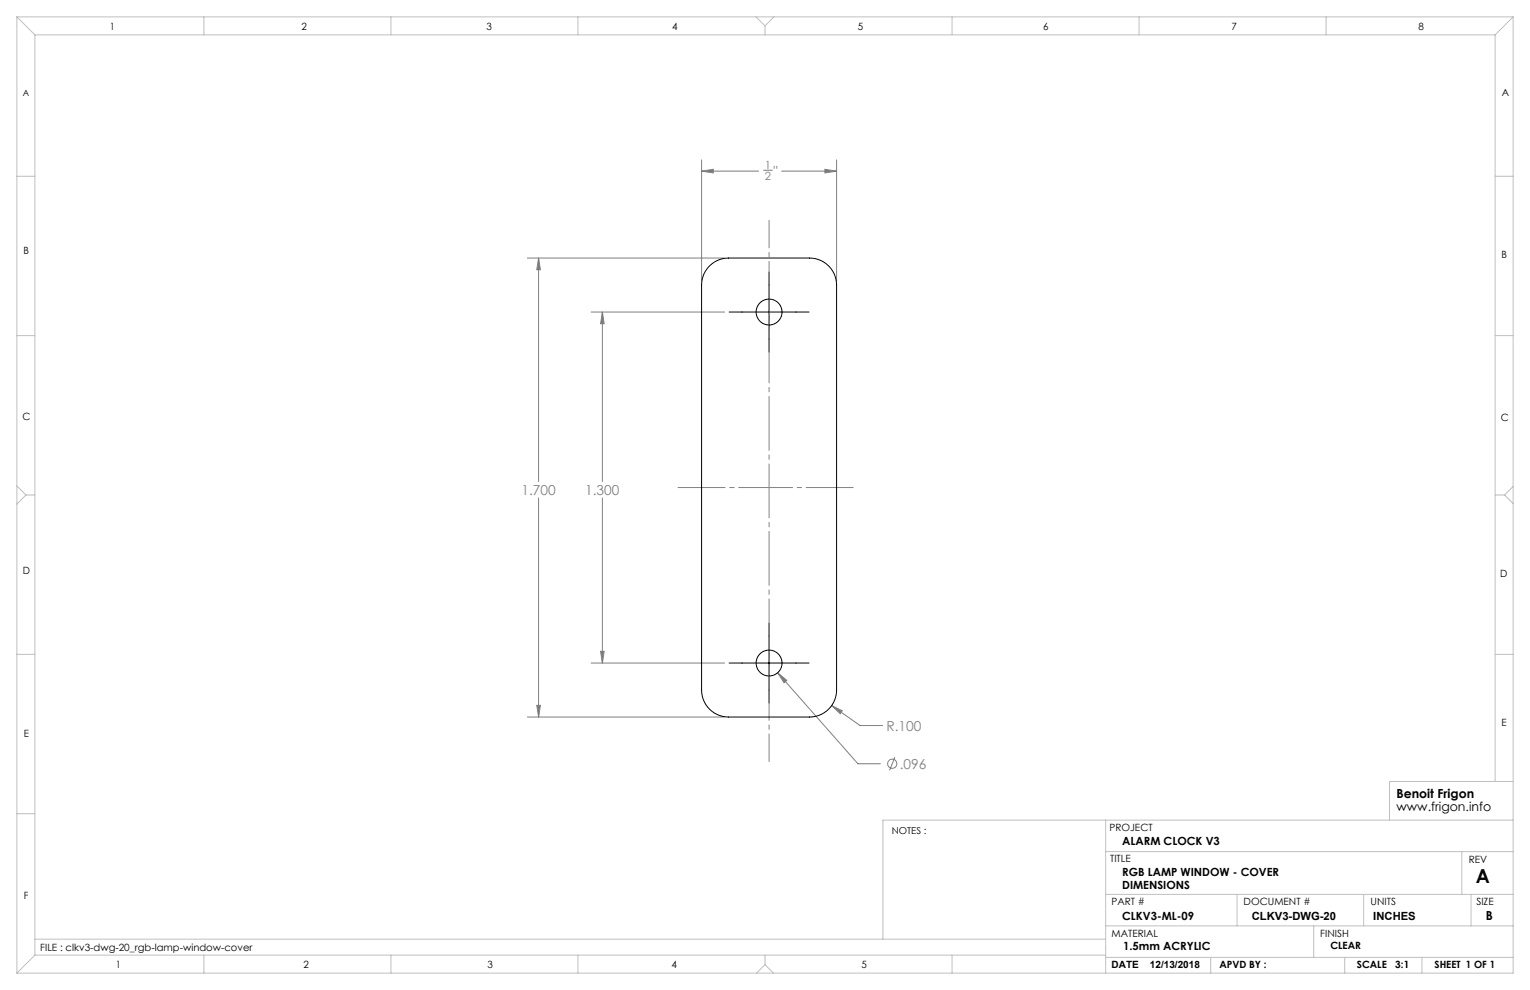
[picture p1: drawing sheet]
<svg xmlns="http://www.w3.org/2000/svg" width="432mm" height="279mm" viewBox="0 0 432 279" stroke-linecap="round" stroke-linejoin="round" font-family="sans-serif">
<g fill="none" stroke="#808080" stroke-width=".28">
<path d="M198 45.1v34.1M198 48.3h16.1M198 48.3l3.3-.5v1zM215.5 48h2.5M220.6 48.3h15.5M232.8 47.8l3.3 .5-3.3 .5zM236.1 45.1v34.1M148.8 72.8h55.6M152 72.8v63.1M152 72.8l.5 3.3h-1zM166.8 88.1h37.7M170 88.1v47.8"/>
<path d="M170 88.1l.5 3.3h-1zM152 140.5v61.9M170 140.5v46.6M151.5 199.1h1l-.5 3.3zM166.8 187.1h37.7M169.5 183.8h1l-.5 3.3zM219.5 189.9l22.6 25.6h6.4M219.5 189.9l2.5 2.1-.7 .7zM234.7 199.1l8 5.7h6.4M234.7 199.1l3 1.5-.6 .8zM148.8 202.4h55.6M252.5 213.7l-1.4 3.7"/>
<circle cx="251.8" cy="215.5" r="1.29"/>
</g>
<path d="M217.1 76.8v22.5M205.8 88.1h22.5M217.1 175.8v22.6M205.8 187.1h22.5" fill="none" stroke="#000" stroke-width=".28"/>
<path d="M217.1 214.9v-152.7" fill="none" stroke="#808080" stroke-width=".28" stroke-dasharray="15.2 1.3 1.3 1.3" stroke-dashoffset="7.4"/>
<path d="M191.4 137.6h49.4" fill="none" stroke="#808080" stroke-width=".28" stroke-dasharray="15.2 1.3 1.3 1.3" stroke-dashoffset="2"/>
<g fill="none" stroke="#c0c0c0" stroke-width=".28">
<path d="M4.8 4.8l5 5M4.8 4.8h422.2M4.8 4.8v269.8M9.8 9.8h412.2M9.8 9.8v259.8M57.5 4.8v5M110.3 4.8v5M163.1 4.8v5M213.4 4.8l2.5 2.5M215.9 7.3v2.5M218.4 4.8l-2.5 2.5M268.7 4.8v5"/>
<path d="M321.5 4.8v5M374.3 4.8v5M422 9.8v210.7M427 4.8l-5 5M427 4.8v269.8h-422.2M4.8 49.7h5M422 49.7h5M4.8 94.7h5M422 94.7h5M4.8 137.1l2.5 2.6M7.3 139.7l-2.5 2.6M7.3 139.7h2.5"/>
<path d="M422 139.7h2.6M424.6 139.7l2.4 2.4M427 137.3l-2.4 2.4M4.8 184.7h5M422 184.7h5M4.8 229.7h5M312 231.5v43.1M427 231.5h-177.8v33.6M427 220.5h-34.8v11M312 240.3h115M312 252.4h115M349.1 252.4v8.9"/>
<path d="M384.9 252.4v8.9M412.6 240.3v12.1M415.2 252.4v8.9M9.8 265.1h302.2M9.8 269.6l-5 5M9.8 269.6h302.2M57.5 269.6v5M110.3 269.6v5M163.1 269.6v5M215.9 272.2l-2.4 2.4M215.9 272.2l2.4 2.4M215.9 269.6v2.6"/>
<path d="M268.7 269.6v5M312 270.2h115M312 261.3h115M341.7 270.2v4.4M370.8 261.3v8.9M379.5 270.2v4.4M401.3 270.2v4.4"/>
</g>
<path d="M152 72.8l.5 3.3h-1zM151.5 199.1h1l-.5 3.3zM198 48.3l3.3-.5v1zM232.8 47.8l3.3 .5-3.3 .5zM170 88.1l.5 3.3h-1zM169.5 183.8h1l-.5 3.3zM234.7 199.1l2.4 2.3 .6-.8zM219.5 189.9l1.8 2.8 .7-.7z" fill="#808080"/>
<g fill="none" stroke="#000" stroke-width=".28">
<path d="M200.2 75.1l2.1-1.5 2.5-.7 23.7-.1a7.6 7.6 0 0 1 7.6 7.6v114.3a7.6 7.6 0 0 1-7.6 7.7h-22.9a7.6 7.6 0 0 1-7.6-7.7v-114.3l.4-2.5 .8-1.5z"/>
<circle cx="217.1" cy="88.1" r="3.7"/>
<circle cx="217.1" cy="187.1" r="3.7"/>
</g>
<text font-size="5.4" x="416.5" y="249.1">A</text>
<g font-size="3.9" fill="#808080">
<text x="218.3" y="49.6">&quot;</text>
<text x="147.2" y="139.7">1.700</text>
<text x="165.2" y="139.7">1.300</text>
<text x="250.2" y="206.2">R.100</text>
<text x="253.9" y="217">.096</text>
</g>
<g font-size="3.5">
<text x="394.1" y="225.3">Benoit Frigon</text>
<text x="394.1" y="228.8">www.frigon.info</text>
<text x="419.3" y="259.7">B</text>
</g>
<g font-size="3.2" fill="#808080">
<text x="215.9" y="47.6">1</text>
<text x="215.9" y="50.8">2</text>
</g>
<g font-size="3.2">
<text x="316.7" y="238.4">ALARM CLOCK V3</text>
<text x="316.7" y="247.3">RGB LAMP WINDOW - COVER</text>
<text x="316.7" y="250.8">DIMENSIONS</text>
<text x="316.7" y="259.7">CLKV3-ML-09</text>
<text x="353.3" y="259.7">CLKV3-DWG-20</text>
<text x="387.6" y="259.7">INCHES</text>
<text x="317" y="268.2">1.5mm ACRYLIC</text>
</g>
<g font-size="2.8">
<text x="31" y="8.5">1</text>
<text x="85.1" y="8.5">2</text>
<text x="137.3" y="8.5">3</text>
<text x="189.7" y="8.5">4</text>
<text x="242.1" y="8.5">5</text>
<text x="294.4" y="8.5">6</text>
<text x="347.6" y="8.5">7</text>
<text x="400.3" y="8.5">8</text>
<text x="423.8" y="27.2">A</text>
<text x="6.7" y="71.8">B</text>
<text x="423.8" y="72.8">B</text>
<text x="6.4" y="118.6">C</text>
<text x="423.5" y="118.9">C</text>
<text x="6.5" y="162.1">D</text>
<text x="423.4" y="163">D</text>
<text x="6.7" y="207.9">E</text>
<text x="423.7" y="204.9">E</text>
<text x="313.1" y="234.6">PROJECT</text>
<text x="313.3" y="243.2">TITLE</text>
<text x="414.5" y="243.6">REV</text>
<text x="6.7" y="253.8">F</text>
<text x="313.7" y="255.3">PART #</text>
<text x="351" y="255.3">DOCUMENT #</text>
<text x="386.8" y="255.3">UNITS</text>
<text x="416.7" y="255.3">SIZE</text>
<text x="11.4" y="268.4">FILE : clkv3-dwg-20_rgb-lamp-window-cover</text>
<text x="313.7" y="264.6">MATERIAL</text>
<text x="372.6" y="264.5">FINISH</text>
<text x="375.5" y="267.9">CLEAR</text>
<text x="32.7" y="273.3">1</text>
<text x="85.7" y="273.3">2</text>
<text x="137.6" y="273.3">3</text>
<text x="189.6" y="273.3">4</text>
<text x="243.2" y="273.2">5</text>
<text x="313.7" y="273.3">DATE</text>
<text x="324.5" y="273.3">12/13/2018</text>
<text x="344.1" y="273.1">APVD BY :</text>
<text x="383" y="273.1">SCALE</text>
<text x="393.8" y="273.1">3:1</text>
<text x="404.9" y="273.1">SHEET 1 OF 1</text>
</g>
<text font-size="2.7" x="251.7" y="235.2">NOTES :</text>
<text font-size="2.5" x="6.4" y="27">A</text>
</svg>
